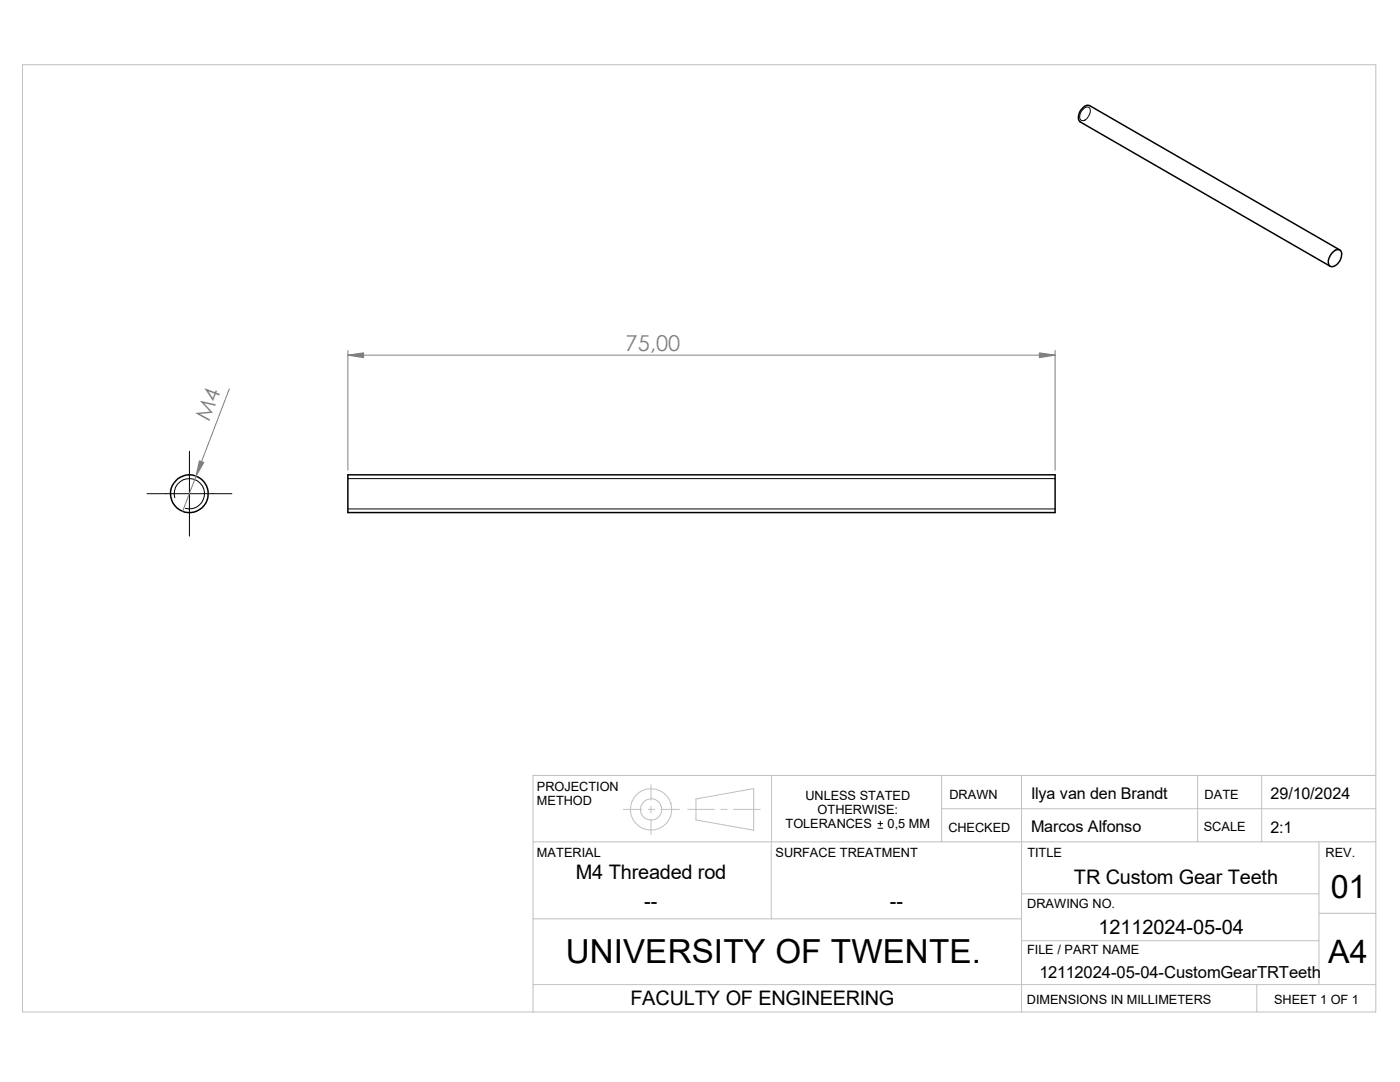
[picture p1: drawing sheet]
<svg xmlns="http://www.w3.org/2000/svg" width="279mm" height="216mm" viewBox="0 0 279 216" stroke-linecap="round" stroke-linejoin="round" font-family="sans-serif">
<g fill="none" stroke="#c0c0c0" stroke-width=".2">
<path d="M4.5 12.9h270.1v189h-270.1zM129.9 156.6v3M138.9 159.4l11.5-2v8.3l-11.5-2.1zM154 154.7v13.3M187.9 154.7v13.3M203.9 154.7v47.2M239 154.7v13.3M251.8 154.7v13.3M274.6 154.7h-168.2v47.2M106.4 168h168.2M124.4 161.5h3.7M129.4 161.5h1.2"/>
<path d="M129.9 160.9v1.3M129.9 163.4v3.1M131.9 161.5h3.7M137.2 161.5h5.4M143.8 161.5h1.3M146.4 161.5h5.3M153.9 168v15.3M187.9 161.4h86.7M203.9 178.4h59.3M263.2 168v28.5M106.4 183.3h97.5M106.4 196.5h168.2"/>
<path d="M203.9 187.7h59.3M250.8 196.5v5.4M263.2 182.2h11.4"/>
<circle cx="129.9" cy="161.5" r="2.11"/>
<circle cx="129.9" cy="161.5" r="4.1"/>
</g>
<g fill="none" stroke="#000" stroke-width=".3">
<path d="M265.8 50.5a1.28 1.28 0 0 1 1.7-.5 2.3 2.3 0 0 1-1.9 3.2 1.62 1.62 0 0 1 0-2.4zM267.4 49.9l-49.9-28.8a1.51 1.51 0 0 0-1.8 .8 1.87 1.87 0 0 0-.1 2.4l49.9 28.8M69.4 94.7h141.2v7.6h-141.2z"/>
<circle cx="37.8" cy="98.5" r="3.8"/>
</g>
<path d="M216.2 21.8a.82 .82 0 0 1 1.3-.3 2.04 2.04 0 0 1-1.3 2.6l-.3-.1a1.21 1.21 0 0 1 0-1.9zM29.3 98.5h17M34.9 99.3a3 3 0 0 1 2.6-3.8 3 3 0 0 1 3.3 3.3 3 3 0 0 1-3.8 2.6M37.8 90v17M69.4 95.5h141.2M69.4 101.6h141.2M175.2 165.3h.9M175.2 164.3h.9M175.7 163.9v.9" fill="none" stroke="#000" stroke-width=".2"/>
<path d="M45.8 77.6l-9.4 24.4M69.4 69.9v23.9M69.4 70.9h141.2M210.6 69.9v23.9" fill="none" stroke="#808080" stroke-width=".2"/>
<g fill="#808080" stroke="#808080" stroke-width=".2">
<path d="M207.4 70.4l3.2 .5-3.2 .5z"/>
<path d="M69.4 70.9l3.2-.5v1z"/>
<path d="M39.8 91.9l.9 .4-1.6 2.7z"/>
</g>
<text font-size="6.6" x="112.9" y="192.2">UNIVERSITY OF TWENTE.</text>
<g font-size="6.4">
<text x="265.6" y="179.2">01</text>
<text x="265.1" y="192.2">A4</text>
</g>
<g font-size="4.4" fill="#808080">
<text x="124.9" y="70">75,00</text>
<text x="41.8" y="84.3" transform="rotate(-69 41.8 84.3)">M4</text>
</g>
<g font-size="4">
<text x="114.9" y="175.3">M4 Threaded rod</text>
<text x="214.3" y="176.3">TR Custom Gear Teeth</text>
<text x="128.6" y="181.2">--</text>
<text x="177.6" y="181.2">--</text>
<text x="219.2" y="186.4">12112024-05-04</text>
<text x="125.8" y="200.5">FACULTY OF ENGINEERING</text>
</g>
<text font-size="3.3" x="207.4" y="195.1">12112024-05-04-CustomGearTRTeeth</text>
<g font-size="3.2">
<text x="205.8" y="159.4">Ilya van den Brandt</text>
<text x="253.6" y="159.4">29/10/2024</text>
<text x="205.8" y="166">Marcos Alfonso</text>
<text x="253.5" y="166.2">2:1</text>
</g>
<g font-size="2.5">
<text x="107.1" y="160.7">METHOD</text>
<text x="107.1" y="157.8">PROJECTION</text>
<text x="160.7" y="159.6">UNLESS STATED</text>
<text x="189.5" y="159.4">DRAWN</text>
<text x="240.4" y="159.3">DATE</text>
<text x="156.8" y="165.2">TOLERANCES</text>
<text x="163.2" y="162.4">OTHERWISE:</text>
<text x="177.2" y="165.2">0,5 MM</text>
<text x="189.3" y="165.9">CHECKED</text>
<text x="240.2" y="165.9">SCALE</text>
<text x="107.1" y="171">MATERIAL</text>
<text x="154.8" y="171">SURFACE TREATMENT</text>
<text x="205" y="171">TITLE</text>
<text x="264.5" y="171">REV.</text>
<text x="205" y="181.2">DRAWING NO.</text>
<text x="205" y="190.4">FILE / PART NAME</text>
<text x="204.9" y="200.3">DIMENSIONS IN MILLIMETERS</text>
<text x="254.3" y="200.3">SHEET 1 OF 1</text>
</g>
</svg>
